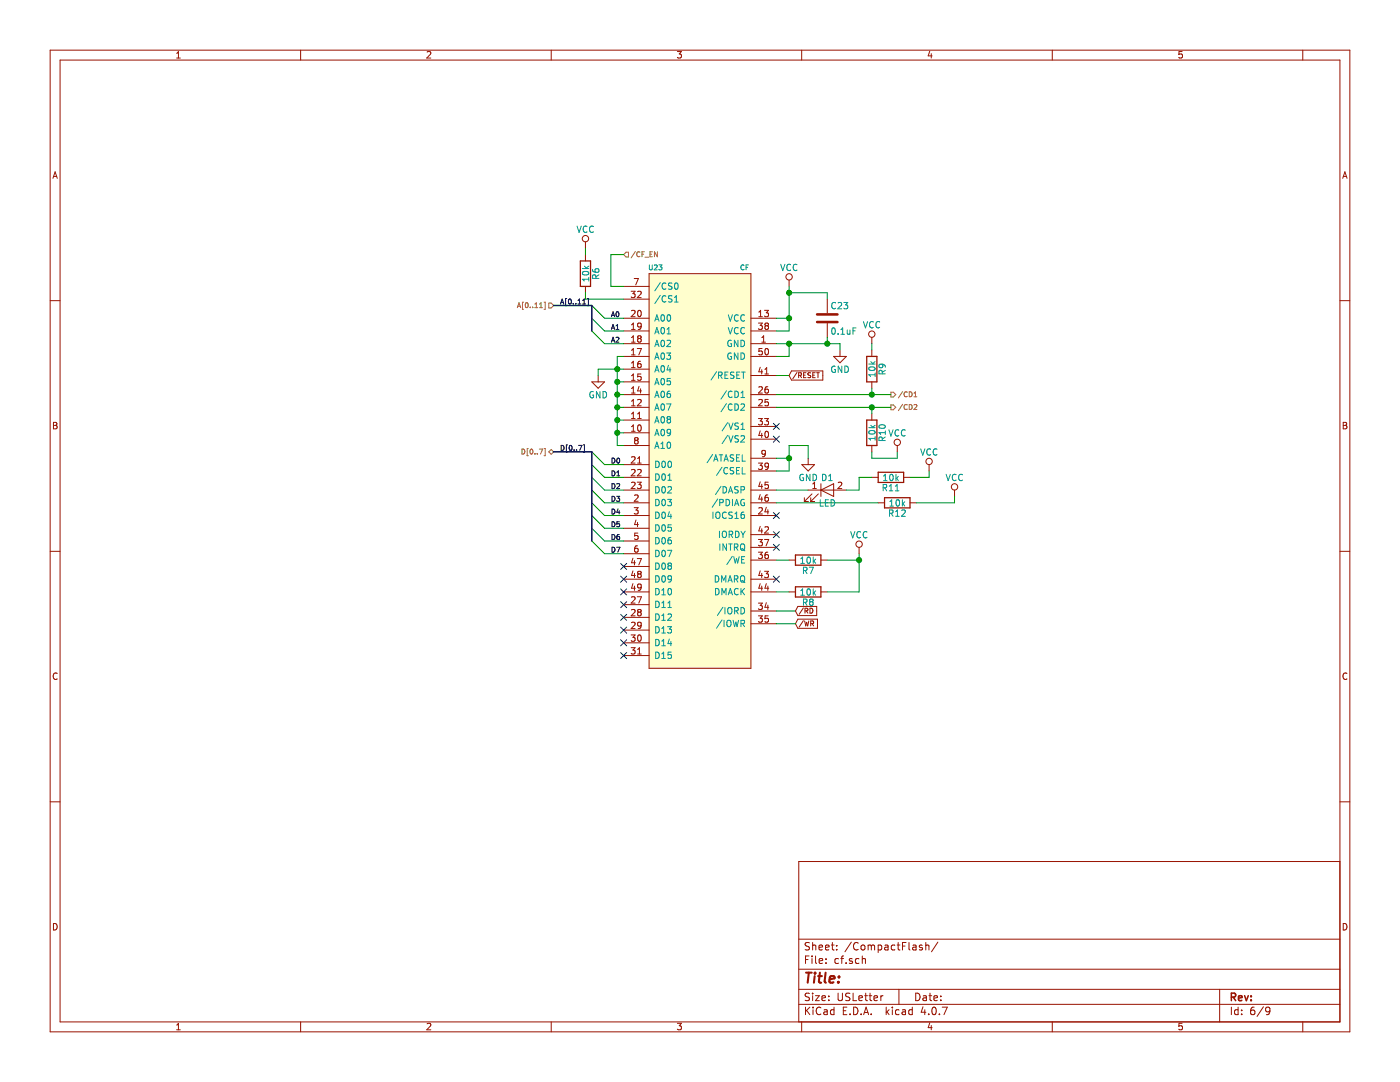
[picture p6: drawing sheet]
EESchema Schematic File Version 2
LIBS:power
LIBS:device
LIBS:transistors
LIBS:conn
LIBS:linear
LIBS:regul
LIBS:74xx
LIBS:cmos4000
LIBS:adc-dac
LIBS:memory
LIBS:xilinx
LIBS:microcontrollers
LIBS:dsp
LIBS:microchip
LIBS:analog_switches
LIBS:motorola
LIBS:texas
LIBS:intel
LIBS:audio
LIBS:interface
LIBS:digital-audio
LIBS:philips
LIBS:display
LIBS:cypress
LIBS:siliconi
LIBS:opto
LIBS:atmel
LIBS:contrib
LIBS:valves
LIBS:ftdi
LIBS:Xicor
LIBS:Zilog
LIBS:switches
LIBS:ussr
LIBS:computer-hw-cache
EELAYER 25 0
EELAYER END
$Descr USLetter 11000 8500
encoding utf-8
Sheet 6 9
Title ""
Date ""
Rev ""
Comp ""
Comment1 ""
Comment2 ""
Comment3 ""
Comment4 ""
$EndDescr
$Comp
L VCC #PWR067
U 1 1
P 6200 2250
F 0 "#PWR067" H 6200 2100 50  0001 C CNN
F 1 "VCC" H 6200 2400 50  0000 C CNN
F 2 "" H 6200 2250 50  0001 C CNN
F 3 "" H 6200 2250 50  0001 C CNN
	1    6200 2250
	1    0    0    -1  
$EndComp
$Comp
L CF U23
U 1 1
P 5500 3700
F 0 "U23" H 5150 5300 39  0000 C CNN
F 1 "CF" H 5850 5300 39  0000 C CNN
F 2 "ussr:CF" H 5500 3700 39  0001 C CNN
F 3 "" H 5500 3700 39  0001 C CNN
	1    5500 3700
	1    0    0    -1  
$EndComp
Wire Wire Line
	6200 2500 6100 2500
Wire Wire Line
	6200 2250 6200 2600
Wire Wire Line
	6200 2600 6100 2600
Connection ~ 6200 2500
$Comp
L C C23
U 1 1
P 6500 2500
F 0 "C23" H 6525 2600 50  0000 L CNN
F 1 "0.1uF" H 6525 2400 50  0000 L CNN
F 2 "Capacitors_SMD:C_0603_HandSoldering" H 6538 2350 50  0001 C CNN
F 3 "" H 6500 2500 50  0001 C CNN
	1    6500 2500
	1    0    0    -1  
$EndComp
Wire Wire Line
	6500 2700 6500 2650
Wire Wire Line
	6100 2700 6600 2700
Wire Wire Line
	6100 2800 6200 2800
Wire Wire Line
	6200 2800 6200 2700
Connection ~ 6200 2700
$Comp
L GND #PWR068
U 1 1
P 6600 2750
F 0 "#PWR068" H 6600 2500 50  0001 C CNN
F 1 "GND" H 6600 2600 50  0000 C CNN
F 2 "" H 6600 2750 50  0001 C CNN
F 3 "" H 6600 2750 50  0001 C CNN
	1    6600 2750
	1    0    0    -1  
$EndComp
Wire Wire Line
	6600 2700 6600 2750
Connection ~ 6500 2700
Wire Wire Line
	6500 2350 6500 2300
Wire Wire Line
	6500 2300 6200 2300
Connection ~ 6200 2300
Text GLabel 6200 2950 2    39   Input ~ 0
/RESET
Wire Wire Line
	6200 2950 6100 2950
$Comp
L R R9
U 1 1
P 6850 2900
F 0 "R9" V 6930 2900 50  0000 C CNN
F 1 "10k" V 6850 2900 50  0000 C CNN
F 2 "Resistors_SMD:R_0603_HandSoldering" V 6780 2900 50  0001 C CNN
F 3 "" H 6850 2900 50  0001 C CNN
	1    6850 2900
	1    0    0    -1  
$EndComp
Wire Wire Line
	6100 3100 7000 3100
Wire Wire Line
	6850 3100 6850 3050
$Comp
L VCC #PWR069
U 1 1
P 6850 2700
F 0 "#PWR069" H 6850 2550 50  0001 C CNN
F 1 "VCC" H 6850 2850 50  0000 C CNN
F 2 "" H 6850 2700 50  0001 C CNN
F 3 "" H 6850 2700 50  0001 C CNN
	1    6850 2700
	1    0    0    -1  
$EndComp
Wire Wire Line
	6850 2700 6850 2750
Text HLabel 7000 3100 2    39   Output ~ 0
/CD1
Connection ~ 6850 3100
Text HLabel 7000 3200 2    39   Output ~ 0
/CD2
Wire Wire Line
	6100 3200 7000 3200
$Comp
L R R10
U 1 1
P 6850 3400
F 0 "R10" V 6930 3400 50  0000 C CNN
F 1 "10k" V 6850 3400 50  0000 C CNN
F 2 "Resistors_SMD:R_0603_HandSoldering" V 6780 3400 50  0001 C CNN
F 3 "" H 6850 3400 50  0001 C CNN
	1    6850 3400
	1    0    0    -1  
$EndComp
Wire Wire Line
	6850 3250 6850 3200
Connection ~ 6850 3200
$Comp
L VCC #PWR070
U 1 1
P 7050 3550
F 0 "#PWR070" H 7050 3400 50  0001 C CNN
F 1 "VCC" H 7050 3700 50  0000 C CNN
F 2 "" H 7050 3550 50  0001 C CNN
F 3 "" H 7050 3550 50  0001 C CNN
	1    7050 3550
	1    0    0    -1  
$EndComp
Wire Wire Line
	6850 3550 6850 3600
Wire Wire Line
	6850 3600 7050 3600
Wire Wire Line
	7050 3600 7050 3550
NoConn ~ 6100 3350
NoConn ~ 6100 3450
NoConn ~ 6100 4050
Wire Wire Line
	6100 3600 6200 3600
Wire Wire Line
	6200 3500 6200 3700
Wire Wire Line
	6200 3700 6100 3700
$Comp
L GND #PWR071
U 1 1
P 6350 3600
F 0 "#PWR071" H 6350 3350 50  0001 C CNN
F 1 "GND" H 6350 3450 50  0000 C CNN
F 2 "" H 6350 3600 50  0001 C CNN
F 3 "" H 6350 3600 50  0001 C CNN
	1    6350 3600
	1    0    0    -1  
$EndComp
Connection ~ 6200 3600
Wire Wire Line
	6350 3600 6350 3500
Wire Wire Line
	6350 3500 6200 3500
$Comp
L R R6
U 1 1
P 4600 2150
F 0 "R6" V 4680 2150 50  0000 C CNN
F 1 "10k" V 4600 2150 50  0000 C CNN
F 2 "Resistors_SMD:R_0603_HandSoldering" V 4530 2150 50  0001 C CNN
F 3 "" H 4600 2150 50  0001 C CNN
	1    4600 2150
	1    0    0    -1  
$EndComp
Wire Wire Line
	4900 2350 4600 2350
Wire Wire Line
	4600 2350 4600 2300
$Comp
L VCC #PWR072
U 1 1
P 4600 1950
F 0 "#PWR072" H 4600 1800 50  0001 C CNN
F 1 "VCC" H 4600 2100 50  0000 C CNN
F 2 "" H 4600 1950 50  0001 C CNN
F 3 "" H 4600 1950 50  0001 C CNN
	1    4600 1950
	1    0    0    -1  
$EndComp
Wire Wire Line
	4600 1950 4600 2000
$Comp
L GND #PWR073
U 1 1
P 4700 2950
F 0 "#PWR073" H 4700 2700 50  0001 C CNN
F 1 "GND" H 4700 2800 50  0000 C CNN
F 2 "" H 4700 2950 50  0001 C CNN
F 3 "" H 4700 2950 50  0001 C CNN
	1    4700 2950
	1    0    0    -1  
$EndComp
Wire Wire Line
	4850 3500 4900 3500
Wire Wire Line
	4850 2800 4850 3500
Wire Wire Line
	4850 3400 4900 3400
Wire Wire Line
	4900 3300 4850 3300
Connection ~ 4850 3400
Wire Wire Line
	4850 3200 4900 3200
Connection ~ 4850 3300
Wire Wire Line
	4850 3100 4900 3100
Connection ~ 4850 3200
Wire Wire Line
	4900 3000 4850 3000
Connection ~ 4850 3100
Wire Wire Line
	4900 2800 4850 2800
Wire Wire Line
	4700 2900 4900 2900
Connection ~ 4850 3000
Connection ~ 4850 2900
Wire Wire Line
	4700 2900 4700 2950
NoConn ~ 4900 5150
NoConn ~ 4900 5050
NoConn ~ 4900 4950
NoConn ~ 4900 4850
NoConn ~ 4900 4750
NoConn ~ 4900 4650
NoConn ~ 4900 4550
NoConn ~ 4900 4450
NoConn ~ 6100 4550
Text GLabel 6250 4800 2    39   Input ~ 0
/RD
Wire Wire Line
	6250 4800 6100 4800
Text GLabel 6250 4900 2    39   Input ~ 0
/WR
Wire Wire Line
	6250 4900 6100 4900
$Comp
L R R7
U 1 1
P 6350 4400
F 0 "R7" V 6430 4400 50  0000 C CNN
F 1 "10k" V 6350 4400 50  0000 C CNN
F 2 "Resistors_SMD:R_0603_HandSoldering" V 6280 4400 50  0001 C CNN
F 3 "" H 6350 4400 50  0001 C CNN
	1    6350 4400
	0    1    1    0   
$EndComp
Wire Wire Line
	6100 4400 6200 4400
$Comp
L R R8
U 1 1
P 6350 4650
F 0 "R8" V 6430 4650 50  0000 C CNN
F 1 "10k" V 6350 4650 50  0000 C CNN
F 2 "Resistors_SMD:R_0603_HandSoldering" V 6280 4650 50  0001 C CNN
F 3 "" H 6350 4650 50  0001 C CNN
	1    6350 4650
	0    1    1    0   
$EndComp
Wire Wire Line
	6100 4650 6200 4650
$Comp
L VCC #PWR074
U 1 1
P 6750 4350
F 0 "#PWR074" H 6750 4200 50  0001 C CNN
F 1 "VCC" H 6750 4500 50  0000 C CNN
F 2 "" H 6750 4350 50  0001 C CNN
F 3 "" H 6750 4350 50  0001 C CNN
	1    6750 4350
	1    0    0    -1  
$EndComp
Wire Wire Line
	6500 4400 6750 4400
Wire Wire Line
	6750 4350 6750 4650
Wire Wire Line
	6750 4650 6500 4650
Connection ~ 6750 4400
NoConn ~ 6100 4300
NoConn ~ 6100 4200
$Comp
L R R12
U 1 1
P 7050 3950
F 0 "R12" V 7130 3950 50  0000 C CNN
F 1 "10k" V 7050 3950 50  0000 C CNN
F 2 "Resistors_SMD:R_0603_HandSoldering" V 6980 3950 50  0001 C CNN
F 3 "" H 7050 3950 50  0001 C CNN
	1    7050 3950
	0    1    1    0   
$EndComp
Wire Wire Line
	6100 3950 6900 3950
$Comp
L VCC #PWR075
U 1 1
P 7500 3900
F 0 "#PWR075" H 7500 3750 50  0001 C CNN
F 1 "VCC" H 7500 4050 50  0000 C CNN
F 2 "" H 7500 3900 50  0001 C CNN
F 3 "" H 7500 3900 50  0001 C CNN
	1    7500 3900
	1    0    0    -1  
$EndComp
Wire Wire Line
	7500 3900 7500 3950
Wire Wire Line
	7500 3950 7200 3950
Entry Wire Line
	4650 2400 4750 2500
Entry Wire Line
	4650 2500 4750 2600
Entry Wire Line
	4650 2600 4750 2700
Text Label 4800 2500 0    39   ~ 0
A0
Text Label 4800 2600 0    39   ~ 0
A1
Text Label 4800 2700 0    39   ~ 0
A2
Text HLabel 4350 2400 0    39   Input ~ 0
A[0..11]
Wire Bus Line
	4650 2400 4350 2400
Wire Wire Line
	4900 3650 4750 3650
Wire Wire Line
	4900 3750 4750 3750
Wire Wire Line
	4900 3850 4750 3850
Wire Wire Line
	4900 3950 4750 3950
Wire Wire Line
	4900 4050 4750 4050
Wire Wire Line
	4900 4150 4750 4150
Wire Wire Line
	4900 4250 4750 4250
Wire Wire Line
	4900 4350 4750 4350
Text Label 4800 3650 0    39   ~ 0
D0
Text Label 4800 3750 0    39   ~ 0
D1
Text Label 4800 3850 0    39   ~ 0
D2
Text Label 4800 3950 0    39   ~ 0
D3
Text Label 4800 4050 0    39   ~ 0
D4
Text Label 4800 4150 0    39   ~ 0
D5
Text Label 4800 4250 0    39   ~ 0
D6
Text Label 4800 4350 0    39   ~ 0
D7
Entry Wire Line
	4650 4250 4750 4350
Entry Wire Line
	4650 4150 4750 4250
Entry Wire Line
	4650 4050 4750 4150
Entry Wire Line
	4650 3950 4750 4050
Entry Wire Line
	4650 3850 4750 3950
Entry Wire Line
	4650 3750 4750 3850
Entry Wire Line
	4650 3650 4750 3750
Entry Wire Line
	4650 3550 4750 3650
Text HLabel 4350 3550 0    39   BiDi ~ 0
D[0..7]
Wire Bus Line
	4350 3550 4650 3550
Wire Bus Line
	4650 3550 4650 4250
Text HLabel 4900 2000 2    39   Input ~ 0
/CF_EN
Wire Wire Line
	4900 2000 4800 2000
Wire Wire Line
	4800 2000 4800 2250
Wire Wire Line
	4800 2250 4900 2250
Text Label 4400 2400 0    39   ~ 0
A[0..11]
Text Label 4400 3550 0    39   ~ 0
D[0..7]
Wire Bus Line
	4650 2400 4650 2600
Wire Wire Line
	4750 2500 4900 2500
Wire Wire Line
	4750 2600 4900 2600
Wire Wire Line
	4750 2700 4900 2700
$Comp
L LED D1
U 1 1
P 6500 3850
F 0 "D1" H 6500 3950 50  0000 C CNN
F 1 "LED" H 6500 3750 50  0000 C CNN
F 2 "LEDs:LED_D5.0mm" H 6500 3850 50  0001 C CNN
F 3 "" H 6500 3850 50  0001 C CNN
	1    6500 3850
	1    0    0    -1  
$EndComp
Wire Wire Line
	6100 3850 6350 3850
$Comp
L R R11
U 1 1
P 7000 3750
F 0 "R11" V 7080 3750 50  0000 C CNN
F 1 "10k" V 7000 3750 50  0000 C CNN
F 2 "Resistors_SMD:R_0603_HandSoldering" V 6930 3750 50  0001 C CNN
F 3 "" H 7000 3750 50  0001 C CNN
	1    7000 3750
	0    1    1    0   
$EndComp
Wire Wire Line
	6650 3850 6750 3850
Wire Wire Line
	6750 3850 6750 3750
Wire Wire Line
	6750 3750 6850 3750
$Comp
L VCC #PWR076
U 1 1
P 7300 3700
F 0 "#PWR076" H 7300 3550 50  0001 C CNN
F 1 "VCC" H 7300 3850 50  0000 C CNN
F 2 "" H 7300 3700 50  0001 C CNN
F 3 "" H 7300 3700 50  0001 C CNN
	1    7300 3700
	1    0    0    -1  
$EndComp
Wire Wire Line
	7300 3700 7300 3750
Wire Wire Line
	7300 3750 7150 3750
$EndSCHEMATC
